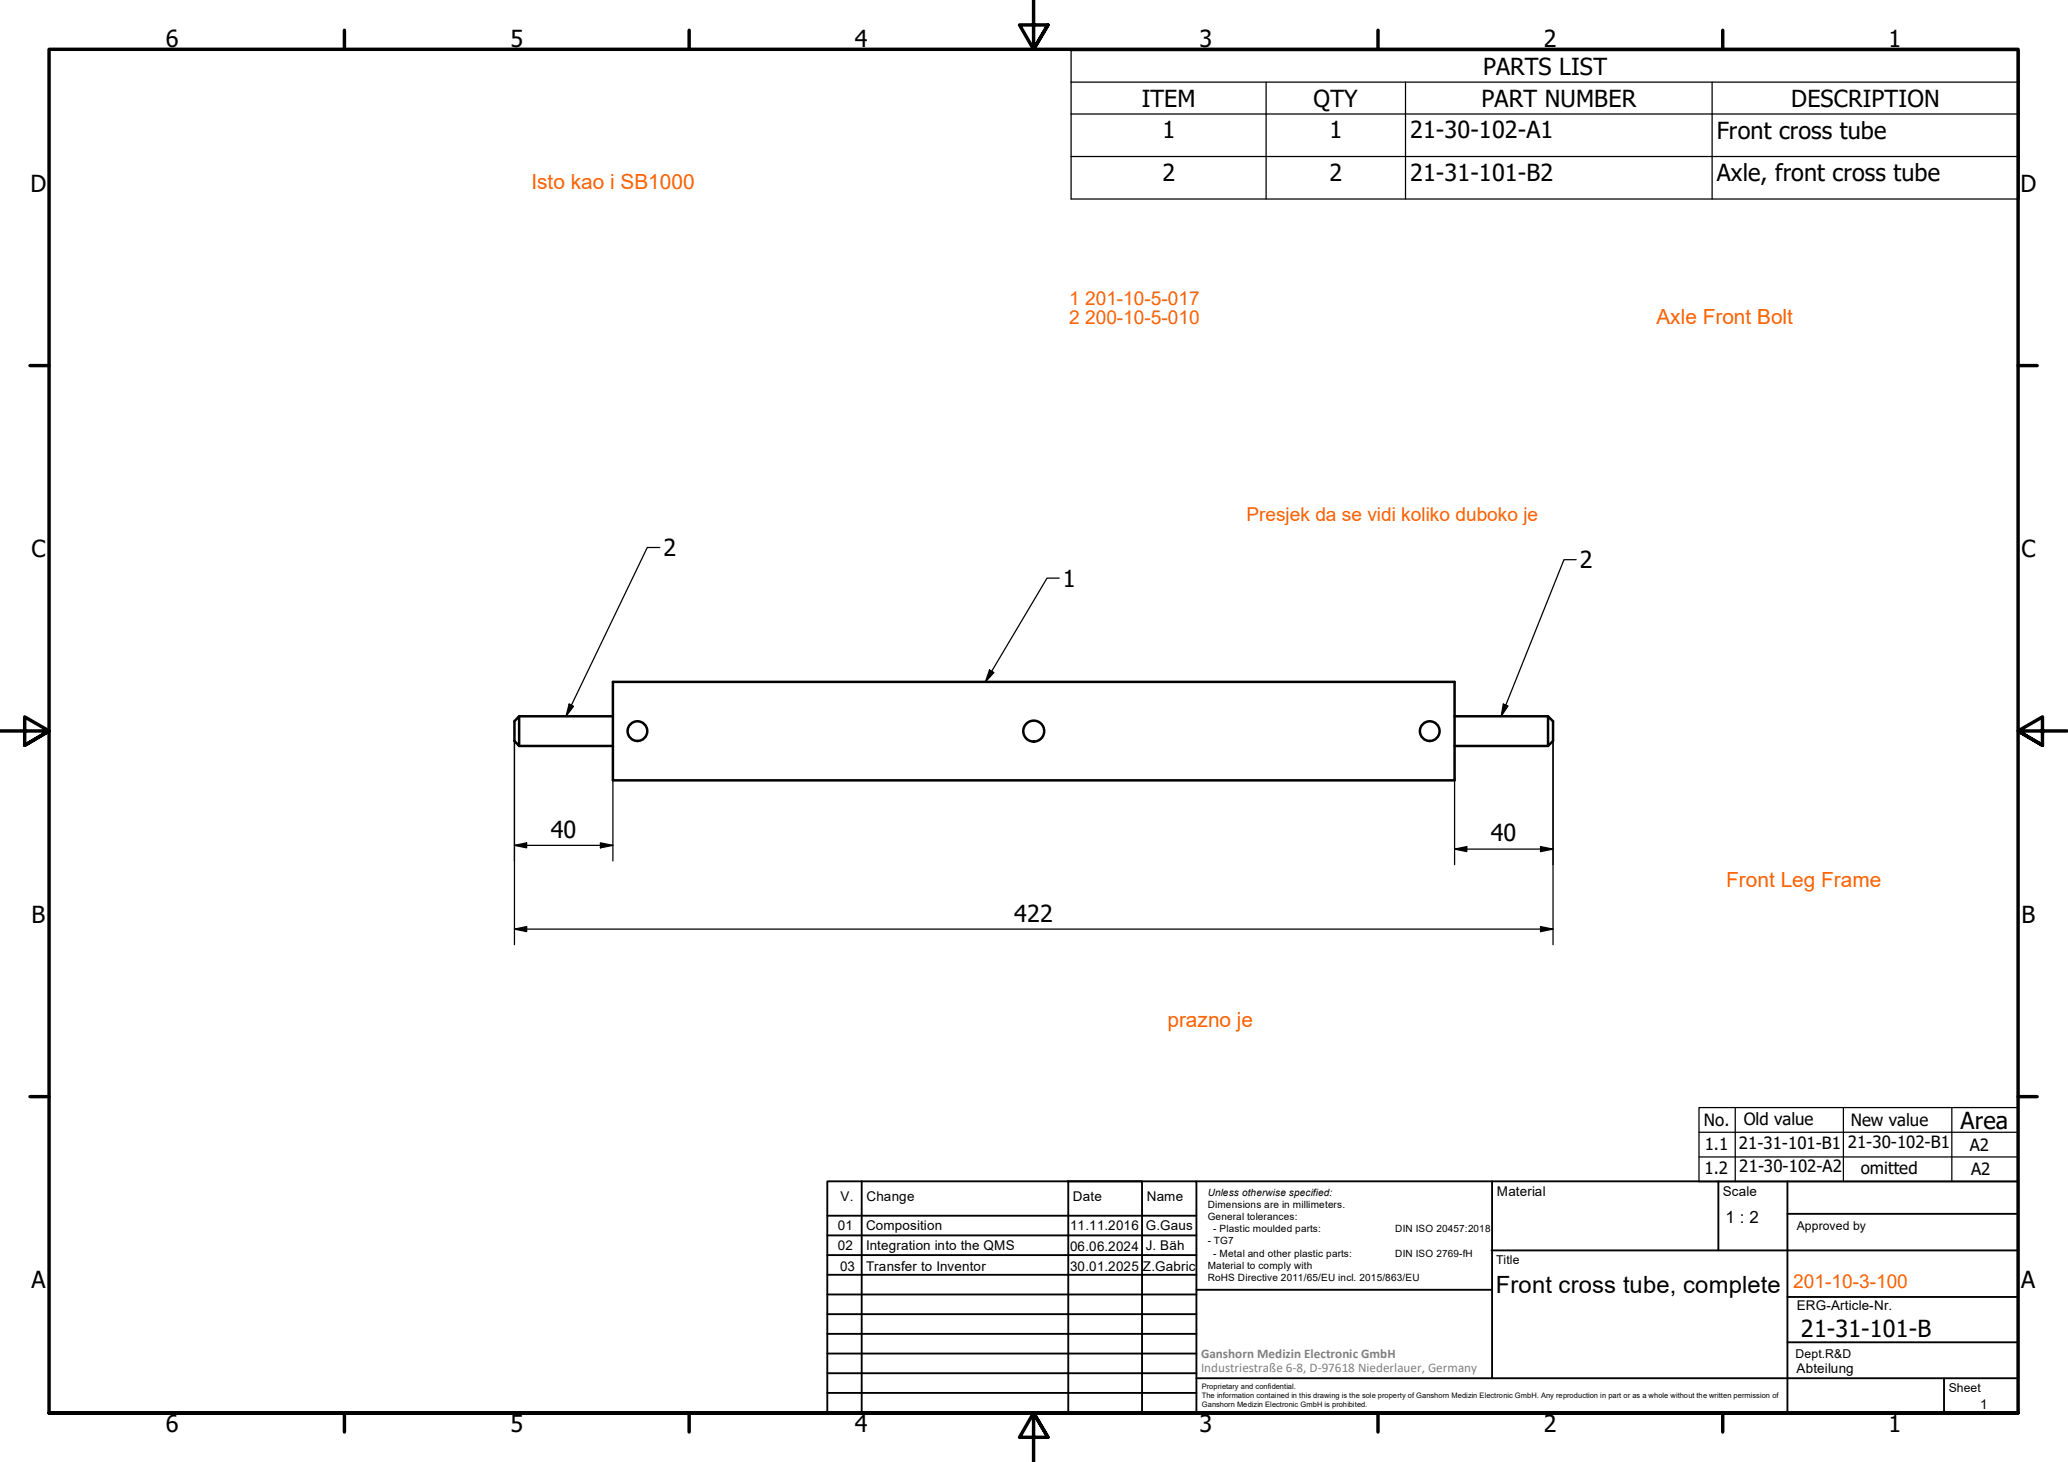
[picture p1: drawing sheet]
<svg xmlns="http://www.w3.org/2000/svg" width="420mm" height="297mm" viewBox="0 0 420 297" stroke-linecap="round" stroke-linejoin="round" font-family="sans-serif">
<!-- layer: Visible (ISO) -->
<g fill="none" stroke="#000" stroke-width=".51">
<path d="M124.5 138.5h171v20h-171zM105.5 145.5v6.1l-1-1.1v-4zM105.5 151.6h19M105.5 145.5h19M295.5 151.6h19M295.5 145.5h19M314.5 145.5l1 1v4l-1 1.1z"/>
<circle cx="129.5" cy="148.5" r="2"/>
<circle cx="210" cy="148.5" r="2.13"/>
<circle cx="290.5" cy="148.5" r="2"/>
</g>
<!-- layer: Symbol (ISO) -->
<g fill="none" stroke="#000" stroke-width=".25">
<path d="M217.6 16.7v23.7h192.6v-17.2M217.6 16.7v-6.4h192.6v6.4M217.6 16.7h192.6v6.5M257.2 16.7v23.7M285.6 16.7v23.7M347.9 16.7v23.7M217.6 23.2h192.6M217.6 31.8h192.6M134 111.2h-2.5l-16.5 34.3M215.2 117.5h-2.5l-12.5 21M320.2 113.7h-2.4l-12.8 31.8M201 136.1l.9 .5-1.7 1.9z"/>
<path d="M115.6 143.1l.9 .4-1.5 2zM305.4 143.1l1 .3-1.4 2.1z"/>
</g>
<!-- layer: Border (ISO) -->
<g fill="none" stroke="#000" stroke-width=".7">
<path d="M70 6.1v3.9M140 6.1v3.9M210 0v10l-2.9-4.9h5.8l-2.9 4.9 2.9-4.9M280 6.1v3.9M350 6.1v3.9M6.1 74.3h3.9M410 74.3h3.9M0 148.5h10l-5-2.8v5.7l5-2.9-5 2.9M420 148.5h-10l5-2.8v5.7l-5-2.9 5 2.9M6.1 222.8h3.9M410 222.8h3.9M10 287.1v-277.1h400v277.1h-400h400"/>
<path d="M70 287.1v3.8M140 287.1v3.8M212.9 292l-2.9-4.9 2.9 4.9h-5.8l2.9-4.9v9.9M280 287.1v3.8M350 287.1v3.8"/>
</g>
<!-- layer: TitleBlock -->
<g fill="none" stroke="#000" stroke-width=".38">
<path d="M168.1 251h75M168.1 247h75M168.1 255h75M168.1 259h75M175.1 240v47M216.9 240h15M217 240v47M232 240v47M243.1 240.1v46.9h-75v-47h241.9v47.1h-167M303 254h107M303.1 240v40M349.1 240v14"/>
<path d="M363.2 240v47.1M363.2 246.6h46.8M168.1 271h75M168.1 263h75M168.1 267h75M168.1 275h75M168.1 279h75M243.1 262.1h60M363.2 272.7h46.8M363.2 263.5h46.8M168.1 283h75M216.9 287h15"/>
<path d="M243.1 280h166.9M395 280.1v7"/>
</g>
<!-- layer: Sketch Geometry (ISO) -->
<path d="M345.2 225h64.8v15.1h-64.8zM345.2 235.1h64.8M345.2 230h64.8M352.6 225v15.1M374.5 225v15.1M396.6 225v15.1" fill="none" stroke="#000" stroke-width=".25"/>
<!-- layer: Dimension (ISO) -->
<g fill="none" stroke="#000" stroke-width=".25">
<path d="M104.5 150.5v41.4M124.5 157.5v17.4M295.5 157.5v18.2M315.5 150.5v41.4M104.5 171.8l2.5-.6v1.1zM104.5 171.8h20M122 171.2l2.5 .6-2.5 .5zM295.5 172.5l2.5-.5v1zM295.5 172.5h20M313 172l2.5 .5-2.5 .5zM104.5 188.8l2.5-.5v1zM104.5 188.8h211"/>
<path d="M313 188.3l2.5 .5-2.5 .5z"/>
</g>
<path d="M104.5 171.8l2.5-.6v1.1zM122 171.2l2.5 .6-2.5 .5zM295.5 172.5l2.5-.5v1zM313 172l2.5 .5-2.5 .5zM104.5 188.8l2.5-.5v1zM313 188.3l2.5 .5-2.5 .5z" fill="#000"/>
<!-- layer: Symbol (ISO) -->
<path d="M201 136.1l.9 .5-1.7 1.9zM115.6 143.1l.9 .4-1.5 2zM305.4 143.1l1 .3-1.4 2.1z" fill="#000"/>
<g font-size="4.8">
<text x="33.7" y="9.6">6</text>
<text x="103.7" y="9.6">5</text>
<text x="173.7" y="9.6">4</text>
<text x="243.7" y="9.6">3</text>
<text x="313.7" y="9.6">2</text>
<text x="383.7" y="9.6">1</text>
<text x="301.3" y="15.3">PARTS LIST</text>
<text x="232" y="21.7">ITEM</text>
<text x="266.9" y="21.7">QTY</text>
<text x="301" y="21.7">PART NUMBER</text>
<text x="363.9" y="21.7">DESCRIPTION</text>
<text x="236.2" y="28.1">1</text>
<text x="270.1" y="28.1">1</text>
<text x="286.5" y="28.1">21-30-102-A1</text>
<text x="348.8" y="28.2">Front cross tube</text>
<text x="6.2" y="38.9">D</text>
<text x="236.2" y="36.8">2</text>
<text x="270.1" y="36.8">2</text>
<text x="286.5" y="36.8">21-31-101-B2</text>
<text x="348.8" y="36.8">Axle, front cross tube</text>
<text x="410.5" y="38.9">D</text>
<text x="6.4" y="113.1">C</text>
<text x="134.8" y="113">2</text>
<text x="410.7" y="113.1">C</text>
<text x="216" y="119.2">1</text>
<text x="321" y="115.5">2</text>
<text x="111.9" y="170.2">40</text>
<text x="302.9" y="170.9">40</text>
<text x="6.4" y="187.4">B</text>
<text x="206.1" y="187.2">422</text>
<text x="410.7" y="187.4">B</text>
<text x="398.3" y="229.3">Area</text>
<text x="6.4" y="261.7">A</text>
<text x="303.9" y="262.6">Front cross tube, complete</text>
<text x="410.7" y="261.7">A</text>
<text x="365.9" y="271.6">21-31-101-B</text>
<text x="33.7" y="290.9">6</text>
<text x="103.7" y="290.9">5</text>
<text x="173.7" y="290.9">4</text>
<text x="243.7" y="290.9">3</text>
<text x="313.7" y="290.9">2</text>
<text x="383.7" y="290.9">1</text>
</g>
<g font-size="4.2" fill="#ff6200">
<text x="108" y="38.4">Isto kao i SB1000</text>
<text x="336.5" y="65.7">Axle Front Bolt</text>
<text x="350.7" y="180.3">Front Leg Frame</text>
<text x="237.2" y="208.7">prazno je</text>
</g>
<g font-size="3.9" fill="#ff6100">
<text x="217.2" y="61.9">1 201-10-5-017</text>
<text x="217.2" y="65.8">2 200-10-5-010</text>
</g>
<g font-size="3.9" fill="#ff6200">
<text x="253.2" y="105.8">Presjek da se vidi koliko duboko je</text>
<text x="364.3" y="261.6">201-10-3-100</text>
</g>
<g font-size="3.4">
<text x="346.2" y="228.7">No.</text>
<text x="346.4" y="233.6">1.1</text>
<text x="353.3" y="233.5">21-31-101-B1</text>
<text x="354.3" y="228.6">Old value</text>
<text x="375.4" y="233.2">21-30-102-B1</text>
<text x="376" y="228.7">New value</text>
<text x="400.2" y="233.9">A2</text>
<text x="346.3" y="238.6">1.2</text>
<text x="353.4" y="238.2">21-30-102-A2</text>
<text x="378.1" y="238.4">omitted</text>
<text x="400.5" y="238.8">A2</text>
<text x="350.6" y="248.5">1 : 2</text>
</g>
<g font-size="2.7">
<text x="170.8" y="244">V.</text>
<text x="176" y="244">Change</text>
<text x="218" y="244">Date</text>
<text x="233" y="244">Name</text>
<text x="304.1" y="243">Material</text>
<text x="350" y="243.1">Scale</text>
<text x="170.2" y="249.9">01</text>
<text x="176" y="249.9">Composition</text>
<text x="217.4" y="250">11.11.2016</text>
<text x="232.8" y="250">G.Gaus</text>
<text x="170.2" y="254">02</text>
<text x="176" y="254">Integration into the QMS</text>
<text x="217.4" y="254.2">06.06.2024</text>
<text x="232.8" y="254">J. Bäh</text>
<text x="170.7" y="258.2">03</text>
<text x="176" y="258.2">Transfer to Inventor</text>
<text x="217.4" y="258.2">30.01.2025</text>
<text x="232.2" y="258.2">Z.Gabric</text>
<text x="365.1" y="266.1">ERG-Article-Nr.</text>
<text x="365" y="279">Abteilung</text>
<text x="402.3" y="286.2">1</text>
</g>
<g font-size="2.7" fill="#808080">
<text x="244" y="275.8">Ganshorn Medizin Electronic GmbH</text>
<text x="244" y="278.7">Industriestraße 6-8, D-97618 Niederlauer, Germany</text>
</g>
<g font-size="2.5">
<text x="365.1" y="249.9">Approved by</text>
<text x="304" y="256.8">Title</text>
<text x="364.8" y="275.8">Dept.R&amp;D</text>
<text x="395.9" y="282.9">Sheet</text>
</g>
<g font-size="2">
<text x="245.4" y="242.9">Unless otherwise specified:</text>
<text x="245.4" y="245.4">Dimensions are in millimeters.</text>
<text x="245.4" y="247.9">General tolerances:</text>
<text x="246.5" y="250.4">- Plastic moulded parts:</text>
<text x="283.5" y="250.4">DIN ISO 20457:2018</text>
<text x="245.4" y="252.8">- TG7</text>
<text x="245.4" y="257.9">Material to comply with</text>
<text x="246.5" y="255.4">- Metal and other plastic parts:</text>
<text x="283.5" y="255.4">DIN ISO 2769-fH</text>
<text x="245.4" y="260.3">RoHS Directive 2011/65/EU incl. 2015/863/EU</text>
</g>
<g font-size="1.5">
<text x="244.2" y="282.2">Proprietary and confidential.</text>
<text x="244.2" y="284">The information contained in this drawing is the sole property of Ganshorn Medizin Electronic GmbH. Any reproduction in part or as a whole without the written permission of</text>
<text x="244.2" y="285.8">Ganshorn Medizin Electronic GmbH is prohibited.</text>
</g>
</svg>
